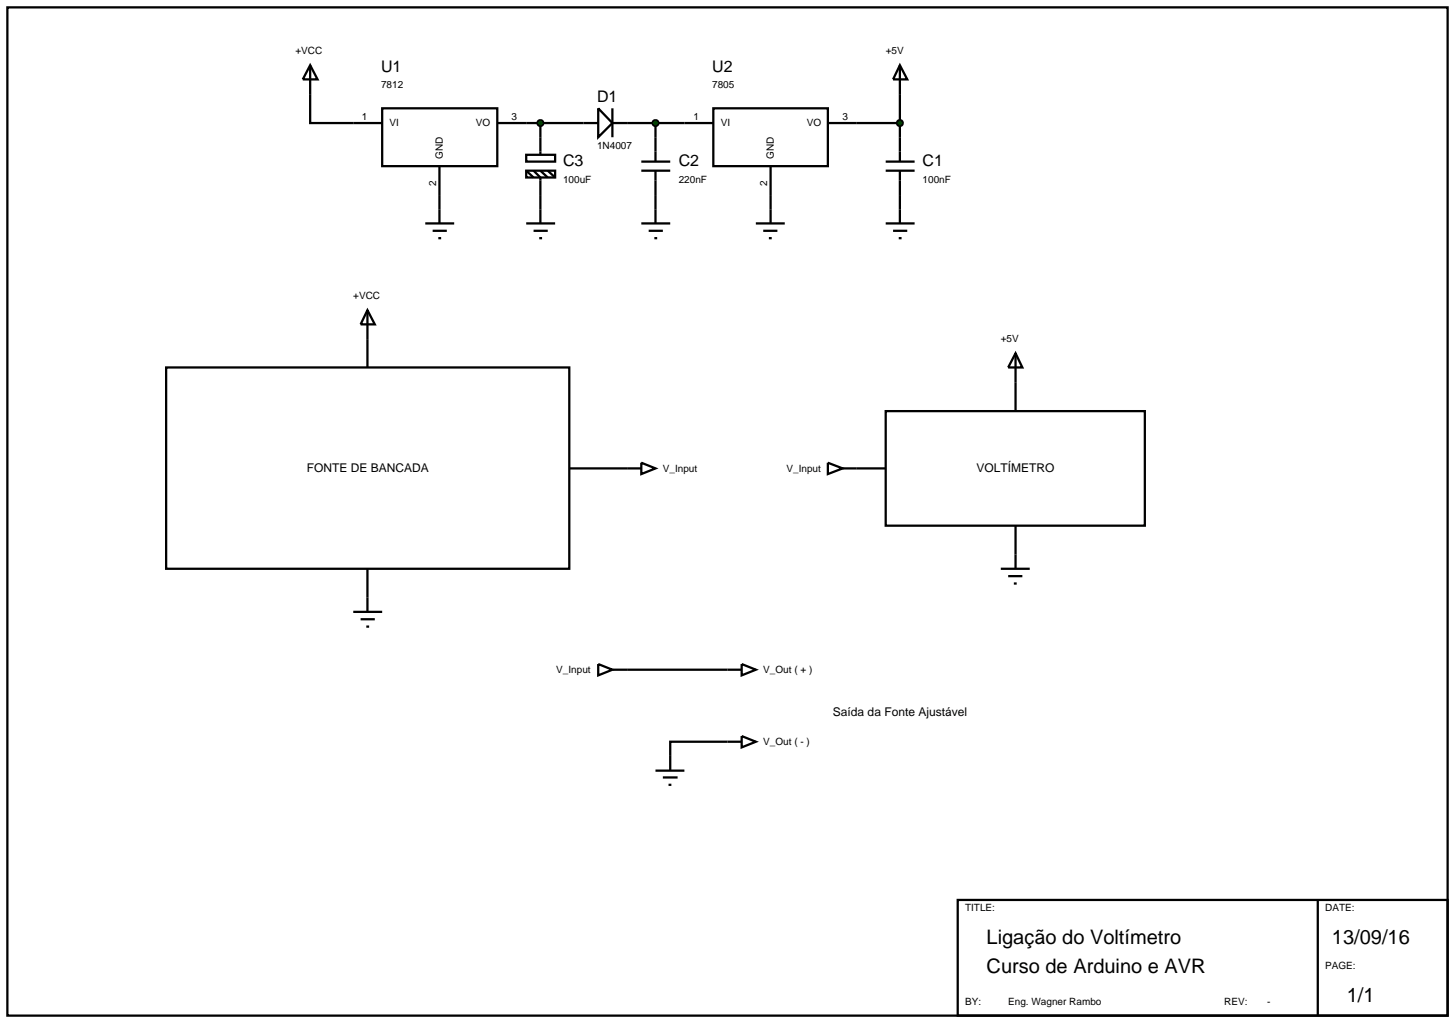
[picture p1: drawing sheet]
<svg xmlns="http://www.w3.org/2000/svg" width="257mm" height="180mm" viewBox="0 0 257 180" stroke-linecap="round" stroke-linejoin="round" font-family="sans-serif">
<g fill="none" stroke="#000" stroke-width=".4">
<path d="M1.3 1.3h254v177.8h-254zM54.7 11.5v10.2h12.7M54.7 11.5l1.3 2.5h-2.6zM67.4 19.1h20.3v10.2h-20.3zM105.5 19.1l2.5 2.6-2.5 2.5zM108 19.1v5.1M125.8 19.1h20.2v10.2h-20.2zM158.7 11.5l1.3 2.5h-2.5zM158.7 11.5v17M75 39.4h5.1M77.5 29.3v10.1M87.7 21.7h17.8"/>
<path d="M95.3 21.7v2.5M95.3 34.4v2.5M108 21.7h17.8M115.6 21.7v2.5M115.6 34.4v2.5M133.3 39.4h5.1M135.9 29.3v10.1M146 21.7h12.7M156.2 28.5h5.1M156.2 30.1h5.1M158.7 30.1v6.8M64.8 54.7l1.3 2.5h-2.5z"/>
<path d="M64.8 54.7v10.1M76.3 40.7h2.5M77.3 42h.5M134.6 40.7h2.5M135.6 42h.5M29.3 64.8h71.1v35.5h-71.1zM156.2 72.5h45.7v20.2h-45.7zM179.1 62.3l1.2 2.5h-2.5zM179.1 62.3v10.2M100.4 82.6h12.7M113.1 81.6l2.5 1-2.5 1zM146 81.6l2.6 1-2.6 1z"/>
<path d="M148.6 82.6h7.6M179.1 92.7v7.6M62.3 107.9h5.1M63.6 109.2h2.5M64.6 110.5h.5M64.8 100.3v7.6M105.5 117.1l2.5 1-2.5 1zM108 118.1h22.8M130.8 117.1l2.5 1-2.5 1zM176.5 100.3h5.1M177.8 101.6h2.5M178.8 102.9h.5"/>
<path d="M115.6 135.9h5.1M116.9 137.1h2.6M117.9 138.4h.5M130.8 130.8h-12.6v5.1M130.8 129.8l2.5 1-2.5 1zM168.9 158.7h86.4v20.4h-86.4zM232.4 158.7v20.4"/>
</g>
<path d="M158.4 21.3l.3-.1-.5 .5zM158.7 21.2l.3 .1 .2 .4zM158.7 22.2l.5-.5-.2 .4zM158.2 21.7l.5 .5-.4-.2z" fill="#004000" stroke="#000" stroke-width=".4"/>
<path d="M158.7 21.2l.5 .5-.5 .5-.5-.5z" fill="#004000"/>
<path d="M113.1 28.5h5.1M113.1 30.1h5.1M115.6 24.2v4.3M115.6 30.1v4.3M156.2 39.4h5.1M158.7 36.9v2.5M157.5 40.7h2.5M158.5 42h.5" fill="none" stroke="#000" stroke-width=".4"/>
<path d="M115.3 21.3l.3-.1-.5 .5zM115.6 21.2l.4 .2 .1 .3zM116.1 21.7l-.1 .3-.4 .2zM115.1 21.7l.5 .5-.4-.2z" fill="#004000" stroke="#000" stroke-width=".4"/>
<path d="M115.6 21.2l.5 .5-.5 .5-.5-.5z" fill="#004000"/>
<path d="M92.8 27.3h5.1v1.2h-5.1zM92.8 30.1h5.1v1.2h-5.1zM92.8 30.1l1.3 1.2M94.1 30.1l1.2 1.2v3.1M95.3 24.2v3.1M95.3 30.1l1.3 1.2M96.6 30.1l1.3 1.2" fill="none" stroke="#000" stroke-width=".4"/>
<path d="M95 21.3l.3-.1-.5 .5zM95.3 21.2l.4 .2 .1 .3zM95.3 22.2l.5-.5-.1 .3zM94.8 21.7l.5 .5-.3-.1z" fill="#004000" stroke="#000" stroke-width=".4"/>
<path d="M95.3 21.2l.5 .5-.5 .5-.5-.5z" fill="#004000"/>
<path d="M92.8 39.4h5.1M95.3 36.9v2.5M113.1 39.4h5.1M115.6 36.9v2.5M94.1 40.7h2.5M95.1 42h.5M114.4 40.7h2.5M115.4 42h.5" fill="none" stroke="#000" stroke-width=".4"/>
<g font-size="3.5">
<text x="174" y="166.5">Ligação do Voltímetro</text>
<text x="234.9" y="166.5">13/09/16</text>
<text x="174" y="171.6">Curso de Arduino e AVR</text>
<text x="237.5" y="176.7">1/1</text>
</g>
<g font-size="2.8">
<text x="67.2" y="12.8">U1</text>
<text x="105.3" y="18">D1</text>
<text x="125.6" y="12.8">U2</text>
<text x="99.3" y="29.3">C3</text>
<text x="119.7" y="29.3">C2</text>
<text x="162.7" y="29.3">C1</text>
</g>
<g font-size="2.1">
<text x="54.1" y="83.2">FONTE DE BANCADA</text>
<text x="172.2" y="83.2">VOLTÍMETRO</text>
<text x="146.9" y="126.3">Saída da Fonte Ajustável</text>
</g>
<g font-size="1.8">
<text x="52.1" y="9.6">+VCC</text>
<text x="156.2" y="9.6">+5V</text>
<text x="67.2" y="15.6">7812</text>
<text x="125.6" y="15.6">7805</text>
<text x="63.8" y="21.1">1</text>
<text x="68.7" y="22.3">VI</text>
<text x="83.9" y="22.3">VO</text>
<text x="90.2" y="21.1">3</text>
<text x="122.3" y="21.1">1</text>
<text x="127.1" y="22.3">VI</text>
<text x="142.3" y="22.3">VO</text>
<text x="148.6" y="21.1">3</text>
<text x="78.1" y="28" transform="rotate(-90 78.1 28)">GND</text>
<text x="105.3" y="26.2">1N4007</text>
<text x="136.5" y="28" transform="rotate(-90 136.5 28)">GND</text>
<text x="76.9" y="32.8" transform="rotate(-90 76.9 32.8)">2</text>
<text x="99.3" y="32.2">100uF</text>
<text x="119.7" y="32.2">220nF</text>
<text x="135.3" y="32.8" transform="rotate(-90 135.3 32.8)">2</text>
<text x="162.7" y="32.2">100nF</text>
<text x="62.3" y="52.7">+VCC</text>
<text x="176.5" y="60.4">+5V</text>
<text x="116.9" y="83.2">V_Input</text>
<text x="138.7" y="83.2">V_Input</text>
<text x="98.1" y="118.7">V_Input</text>
<text x="134.6" y="118.7">V_Out ( + )</text>
<text x="134.6" y="131.4">V_Out ( - )</text>
<text x="170.2" y="160.7">TITLE:</text>
<text x="233.7" y="160.7">DATE:</text>
<text x="233.7" y="170.8">PAGE:</text>
<text x="170.2" y="177.2">BY:</text>
<text x="177.8" y="177.2">Eng. Wagner Rambo</text>
<text x="215.9" y="177.2">REV:</text>
<text x="223.5" y="177.2">-</text>
</g>
</svg>
